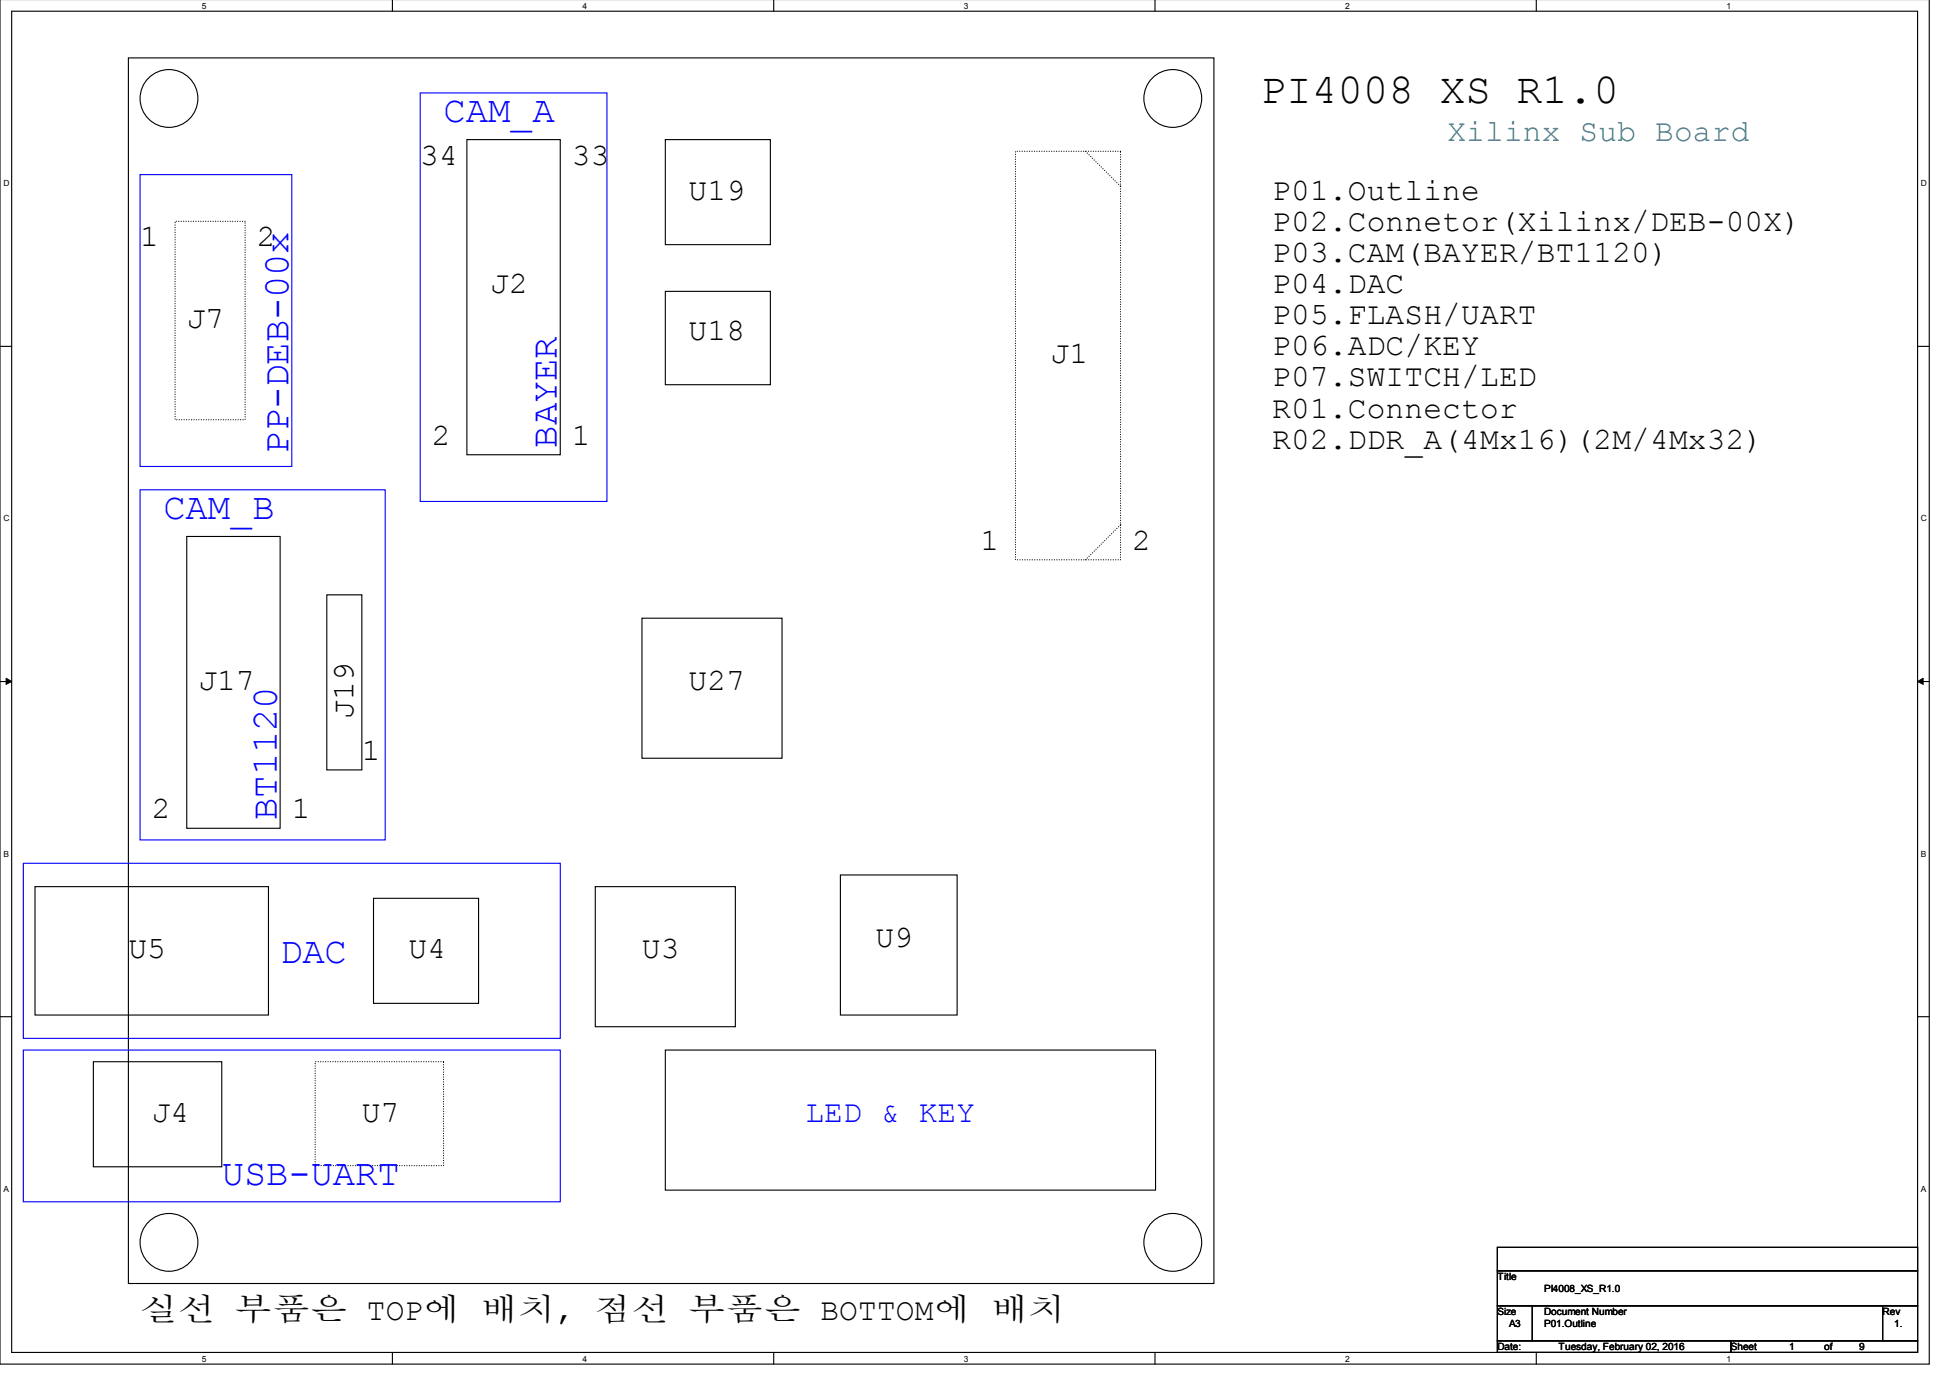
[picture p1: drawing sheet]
<svg xmlns="http://www.w3.org/2000/svg" width="297mm" height="210mm" viewBox="0 0 297 210" stroke-linecap="round" stroke-linejoin="round" font-family="sans-serif">
<path d="M0 -.1v207.9h293.9v-207.9M1.8 1.7h290.3v204.3h-290.3z" fill="none" stroke="#000" stroke-width=".17"/>
<g fill="#fff">
<path d="M30.7 .2h.6v1.3h-.6z"/>
<path d="M30.7 206.3h.6v1.3h-.6z"/>
</g>
<path d="M59.8 -.1v1.8M59.8 206v1.8" fill="none" stroke="#000" stroke-width=".17"/>
<g fill="#fff">
<path d="M88.7 .2h.6v1.3h-.6z"/>
<path d="M88.7 206.3h.6v1.3h-.6z"/>
</g>
<path d="M117.9 -.1v1.8M117.9 206v1.8" fill="none" stroke="#000" stroke-width=".17"/>
<g fill="#fff">
<path d="M146.8 .2h.6v1.3h-.6z"/>
<path d="M146.8 206.3h.6v1.3h-.6z"/>
</g>
<path d="M175.9 -.1v1.8M175.9 206v1.8" fill="none" stroke="#000" stroke-width=".17"/>
<g fill="#fff">
<path d="M204.9 .2h.6v1.3h-.6z"/>
<path d="M204.9 206.3h.6v1.3h-.6z"/>
</g>
<path d="M234 -.1v1.8M234 206v1.8" fill="none" stroke="#000" stroke-width=".17"/>
<g fill="#fff">
<path d="M263 .2h.6v1.3h-.6z"/>
<path d="M263 206.3h.6v1.3h-.6z"/>
<path d="M.5 27.2h.9v1.3h-.9z"/>
<path d="M292.6 27.2h.9v1.3h-.9z"/>
<path d="M.5 78.2h.9v1.4h-.9z"/>
<path d="M292.6 78.2h.9v1.4h-.9z"/>
</g>
<path d="M0 52.8h1.8M292.1 52.8h1.8" fill="none" stroke="#000" stroke-width=".17"/>
<g fill="#fff">
<path d="M.5 129.3h.8v1.4h-.8z"/>
<path d="M292.6 129.3h.8v1.4h-.8z"/>
</g>
<path d="M0 103.8h1.8M292.1 103.8h1.8" fill="none" stroke="#000" stroke-width=".17"/>
<path d="M.9 103.3l.9 .5-.9 .4zM292.1 103.8l.8-.5v.9z" fill="#000" stroke="#000" stroke-width=".15"/>
<g fill="#fff">
<path d="M.5 180.4h.7v1.3h-.7z"/>
<path d="M292.6 180.4h.7v1.3h-.7z"/>
</g>
<g fill="none" stroke="#000" stroke-width=".17">
<path d="M19.6 8.8h165.3v186.7h-165.3zM71.1 21.3h14.2v48h-14.2zM101.3 21.3h16v16h-16zM101.3 44.4h16v14.2h-16zM28.4 81.7h14.3v44.5h-14.3zM49.8 90.6h5.3v26.7h-5.3zM97.8 94.2h21.3v21.3h-21.3zM5.3 135.1h35.6v19.5h-35.6zM56.9 136.8h16v16h-16zM90.7 135.1h21.3v21.3h-21.3zM128 133.3h17.8v21.3h-17.8zM0 154.9h1.8"/>
<path d="M101.3 159.9h74.7v21.4h-74.7zM292.1 154.9h1.8M14.2 161.7h19.6v16h-19.6zM228.1 190h64v3.6h-64zM228.1 193.6h64v5.3h-64zM228.1 198.9h5.3v5.3h-5.3zM233.4 198.9h53.4v5.3h-53.4zM286.8 198.9h5.3v5.3h-5.3zM228.1 204.2h35.6v1.8h-35.6zM263.7 204.2h28.4v1.8h-28.4z"/>
<circle cx="25.7" cy="15" r="4.4"/>
<circle cx="178.6" cy="15" r="4.4"/>
<circle cx="25.7" cy="189.2" r="4.4"/>
<circle cx="178.6" cy="189.2" r="4.4"/>
</g>
<path d="M26.7 33.7h10.6v30.2h-10.6zM154.7 23h16v62.3h-16zM165.4 23l5.3 5.4M170.7 28.4h.1M170.7 79.9h.1M165.4 85.3l5.3-5.4M48 161.7h19.6v15.9h-19.6z" fill="none" stroke="#000" stroke-width=".17" stroke-dasharray="0 .3"/>
<path d="M64 14.2h28.5v62.2h-28.5zM21.3 26.6h23.1v44.4h-23.1zM21.3 74.6h37.4v53.3h-37.4zM3.6 131.5h81.7v26.7h-81.7zM3.6 159.9h81.7v23.2h-81.7z" fill="none" stroke="#00f" stroke-width=".17"/>
<text font-size="6.5" x="192" y="15.7">PI4008 XS R1.0</text>
<g font-size="5.7" fill="#00f">
<text x="67.6" y="18.6">CAM_A</text>
<text x="43.9" y="69.1" transform="rotate(-90 43.9 69.1)">PP-DEB-00x</text>
<text x="84.8" y="68.2" transform="rotate(-90 84.8 68.2)">BAYER</text>
<text x="24.9" y="79.1">CAM_B</text>
<text x="42.2" y="124.9" transform="rotate(-90 42.2 124.9)">BT1120</text>
<text x="42.7" y="146.7">DAC</text>
<text x="33.8" y="180.4">USB-UART</text>
</g>
<text font-size="4.7" fill="#408080" x="220.5" y="21.5">Xilinx Sub Board</text>
<g font-size="4.7">
<text x="64" y="25.1">34</text>
<text x="87.1" y="25.1">33</text>
<text x="104.9" y="30.4">U19</text>
<text x="193.8" y="30.4">P01.Outline</text>
<text x="193.8" y="35.2">P02.Connetor(Xilinx/DEB-00X)</text>
<text x="21.3" y="37.5">1</text>
<text x="39.1" y="37.5">2</text>
<text x="193.8" y="39.9">P03.CAM(BAYER/BT1120)</text>
<text x="74.7" y="44.6">J2</text>
<text x="193.8" y="44.6">P04.DAC</text>
<text x="28.4" y="50">J7</text>
<text x="104.9" y="51.7">U18</text>
<text x="193.8" y="49.4">P05.FLASH/UART</text>
<text x="160" y="55.3">J1</text>
<text x="193.8" y="54.1">P06.ADC/KEY</text>
<text x="193.8" y="58.9">P07.SWITCH/LED</text>
<text x="193.8" y="63.6">R01.Connector</text>
<text x="65.8" y="67.7">2</text>
<text x="87.1" y="67.7">1</text>
<text x="193.8" y="68.3">R02.DDR_A(4Mx16)(2M/4Mx32)</text>
<text x="149.4" y="83.7">1</text>
<text x="172.5" y="83.7">2</text>
<text x="30.2" y="105.1">J17</text>
<text x="104.9" y="105.1">U27</text>
<text x="53.8" y="109.5" transform="rotate(-90 53.8 109.5)">J19</text>
<text x="55.1" y="115.8">1</text>
<text x="23.1" y="124.6">2</text>
<text x="44.4" y="124.6">1</text>
<text x="19.6" y="146">U5</text>
<text x="62.2" y="146">U4</text>
<text x="97.8" y="146">U3</text>
<text x="133.3" y="144.2">U9</text>
<text x="23.1" y="170.9">J4</text>
<text x="55.1" y="170.9">U7</text>
<text x="21.3" y="201.1">실선 부품은 TOP에 배치, 점선 부품은 BOTTOM에 배치</text>
</g>
<text font-size="4.7" fill="#00f" x="122.7" y="170.9">LED &amp; KEY</text>
<g font-size="1.5">
<text x="228.1" y="195">Title</text>
<text x="235.2" y="196.8">PI4008_XS_R1.0</text>
<text x="228.1" y="200.3">Size</text>
<text x="229.9" y="202.1">A3</text>
<text x="235.2" y="200.3">Document Number</text>
<text x="235.2" y="202.1">P01.Outline</text>
<text x="286.8" y="200.3">Rev</text>
<text x="288.5" y="202.1">1.</text>
<text x="228.1" y="205.7">Date:</text>
<text x="237.4" y="205.7">Tuesday, February 02, 2016</text>
<text x="263.7" y="205.7">Sheet</text>
<text x="272.5" y="205.7">1</text>
<text x="277.9" y="205.7">of</text>
<text x="283.2" y="205.7">9</text>
</g>
<g font-size="1.3">
<text x="30.7" y="1.4">5</text>
<text x="88.7" y="1.4">4</text>
<text x="146.8" y="1.4">3</text>
<text x="204.9" y="1.4">2</text>
<text x="263" y="1.4">1</text>
<text x=".5" y="28.4">D</text>
<text x="292.6" y="28.4">D</text>
<text x=".5" y="79.4">C</text>
<text x="292.6" y="79.4">C</text>
<text x=".5" y="130.5">B</text>
<text x="292.6" y="130.5">B</text>
<text x=".5" y="181.5">A</text>
<text x="292.6" y="181.5">A</text>
<text x="30.7" y="207.4">5</text>
<text x="88.7" y="207.4">4</text>
<text x="146.8" y="207.4">3</text>
<text x="204.9" y="207.4">2</text>
<text x="263" y="207.4">1</text>
</g>
</svg>
